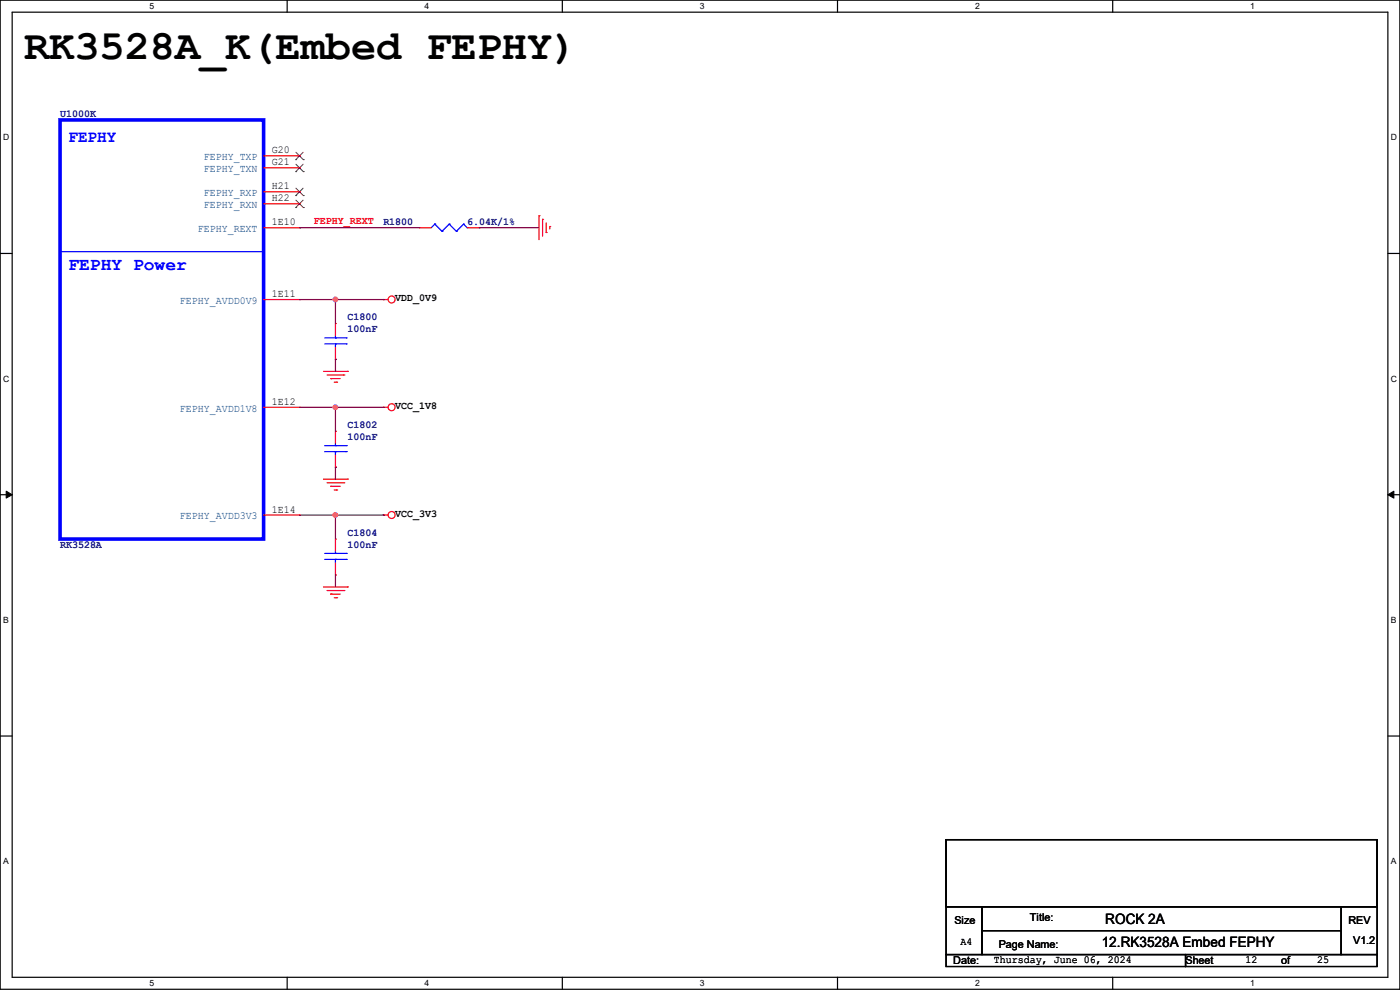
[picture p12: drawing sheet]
<svg xmlns="http://www.w3.org/2000/svg" width="297mm" height="210mm" viewBox="0 0 297 210" stroke-linecap="round" stroke-linejoin="round" font-family="sans-serif">
<g fill="none" stroke="#000" stroke-width=".25">
<path d="M0 0h297v209.8h-297zM2.6 2.6h291.8v204.7h-291.8zM60.9 0v2.6M119.3 0v2.6M177.7 0v2.6M236.1 0v2.6M0 53.8h2.6M294.4 53.8h2.6M0 104.9h2.6M294.4 104.9h2.6M0 156.1h2.6M294.4 156.1h2.6"/>
<path d="M200.7 178.1h91.4v14.2h-91.4zM200.7 192.3h7.6v10.2h-7.6zM208.3 192.3h76.2v5.1h-76.2zM208.3 197.4h76.2v5.1h-76.2zM284.5 192.3h7.6v10.2h-7.6zM60.9 207.3v2.5M119.3 207.3v2.5M177.7 207.3v2.5M200.7 202.5h50.8v2.5h-50.8zM236.1 207.3v2.5M251.5 202.5h40.6v2.5h-40.6z"/>
</g>
<path d="M1.3 104.2l1.3 .7-1.3 .8zM294.4 104.9l1.3-.7v1.5z" fill="#000"/>
<path d="M1.3 104.2l1.3 .7-1.3 .8zM294.4 104.9l1.3-.7v1.5z" fill="none" stroke="#000" stroke-width=".21"/>
<g fill="none" stroke="#f00" stroke-width=".25">
<path d="M55.9 35.6h7.6M55.9 33.1h7.6M63.5 35.6h.1M63.5 33.1h.1M55.9 48.3h7.6M55.9 43.2h7.6M55.9 40.7h7.6M63.5 43.2h.1M63.5 40.7h.1M63.5 48.3h.1M88.9 48.3h.1M88.9 48.3h2.6"/>
<path d="M99.1 48.3h2.5M101.6 48.3h.1M114.3 45.8h.1M114.3 45.8v5M115.1 46.5h.1M115.1 46.5v3.6M115.9 49.3h.1M115.9 47.3v2M116.6 48h.1M116.6 48v.6M55.9 63.5h7.6M63.5 63.5h.1"/>
<path d="M68.6 78.8h5.1M69.4 79.5h3.5M71.2 68.6h.1M71.2 76.2h.1M71.2 68.6v2.6M71.2 73.7v2.5M72.9 79.5h.1M73.7 78.8h.1M81.3 63.5h.1M81.3 63.5h1M55.9 86.4h7.6M63.5 86.4h.1"/>
<path d="M70.1 80.3h.1M70.1 80.3h2.1M70.9 81.1h.5M71.2 91.5h.1M71.2 99.1h.1M71.2 91.5v2.5M71.2 96.6v2.5M71.4 81.1h.1M81.3 86.4h.1M81.3 86.4h1M55.9 109.3h7.6M63.5 109.3h.1"/>
<path d="M68.6 101.6h5.1M69.4 102.4h3.5M70.1 103.2h.1M70.1 103.2h2.1M70.9 103.9h.5M71.2 114.3h.1M71.2 114.3v2.6M71.2 119.4v2.6M71.4 103.9h.1M72.9 102.4h.1M73.7 101.6h.1M81.3 109.3h.1"/>
<path d="M81.3 109.3h1M68.6 124.5h5.1M69.4 125.3h3.5M70.1 126h.1M70.1 126h2.1M70.9 126.8h.5M71.2 122h.1M71.4 126.8h.1M72.9 125.3h.1M73.7 124.5h.1"/>
<circle cx="83.1" cy="63.5" r=".74"/>
<circle cx="83.1" cy="86.4" r=".74"/>
<circle cx="83.1" cy="109.2" r=".74"/>
</g>
<g fill="none" stroke="#00f" stroke-width=".25">
<path d="M12.7 53.4h43.2M55.9 53.4h.1M92.2 47.5h.1M92.2 47.5l-.7 .8M92.2 47.5l1.6 1.6M93.8 49.1h.1M95.3 47.5h.1M95.3 47.5l-1.5 1.6M95.3 47.5l1.5 1.6M96.8 49.1h.1M98.3 47.5h.1M98.3 47.5l-1.5 1.6"/>
<path d="M98.3 47.5l.8 .8M99.1 48.3h.1M68.9 72.9h4.5M68.9 71.7h4.5M71.2 71.7h.1M71.2 72.9h.1M71.2 71.2v.5M71.2 72.9v.8M73.4 72.9h.1M73.4 71.7h.1M68.9 95.8h4.5M68.9 94.5h4.5"/>
<path d="M71.2 94.5h.1M71.2 95.8h.1M71.2 94v.5M71.2 95.8v.8M73.4 95.8h.1M73.4 94.5h.1M68.9 118.7h4.5M68.9 117.4h4.5M71.2 117.4h.1M71.2 118.7h.1M71.2 116.9v.5M71.2 118.7v.7"/>
<path d="M73.4 118.7h.1M73.4 117.4h.1"/>
</g>
<path d="M12.7 25.4h43.2v88.9h-43.2z" fill="none" stroke="#00f" stroke-width=".76"/>
<g fill="none" stroke="#7f3f00" stroke-width=".21">
<path d="M62.7 36.4h.1M62.7 33.9h.1M62.8 39.9l1.5 1.6M62.8 34.8l1.5 1.6M62.8 32.3l1.5 1.6M64.3 39.9l-1.6 1.6M64.3 34.8l-1.6 1.6M64.3 32.3l-1.6 1.6M64.3 36.4h.1M64.3 33.9h.1M62.7 44h.1M62.7 41.5h.1"/>
<path d="M62.8 42.5l1.5 1.5M64.3 42.5l-1.6 1.5M64.3 44h.1M64.3 41.5h.1"/>
</g>
<g fill="none" stroke="#7f003f" stroke-width=".25">
<path d="M63.5 48.3h.1M63.5 48.3h25.4M101.6 48.3h.1M101.6 48.3h12.7M63.5 63.5h17.8M71.2 63.5h.1M71.2 76.2h.1M71.2 63.5v5.1M71.2 76.2v2.6M81.3 63.5h.1M63.5 86.4h7.7M71.2 86.4h.1"/>
<path d="M63.5 109.3h7.7M71.2 109.3h.1"/>
</g>
<circle cx="71.1" cy="63.5" r=".49" fill="#f0f"/>
<circle cx="71.1" cy="63.5" r=".49" fill="none" stroke="#f0f" stroke-width=".25"/>
<path d="M71.2 86.4h.1M71.2 99.1h.1M71.2 86.4v5.1M71.2 99.1v2.5M71.2 86.4h10.1M81.3 86.4h.1" fill="none" stroke="#7f003f" stroke-width=".25"/>
<circle cx="71.1" cy="86.4" r=".49" fill="#f0f"/>
<circle cx="71.1" cy="86.4" r=".49" fill="none" stroke="#f0f" stroke-width=".25"/>
<path d="M71.2 109.3h.1M71.2 109.3v5M71.2 109.3h10.1M81.3 109.3h.1M71.2 122h.1M71.2 122v2.5" fill="none" stroke="#7f003f" stroke-width=".25"/>
<circle cx="71.1" cy="109.2" r=".49" fill="#f0f"/>
<circle cx="71.1" cy="109.2" r=".49" fill="none" stroke="#f0f" stroke-width=".25"/>
<circle cx="71.1" cy="63.5" r=".49" fill="#f0f"/>
<circle cx="71.1" cy="63.5" r=".49" fill="none" stroke="#f0f" stroke-width=".25"/>
<circle cx="71.1" cy="86.4" r=".49" fill="#f0f"/>
<circle cx="71.1" cy="86.4" r=".49" fill="none" stroke="#f0f" stroke-width=".25"/>
<circle cx="71.1" cy="109.2" r=".49" fill="#f0f"/>
<circle cx="71.1" cy="109.2" r=".49" fill="none" stroke="#f0f" stroke-width=".25"/>
<text font-size="8.9" x="5.1" y="12.5">RK3528A_K(Embed FEPHY)</text>
<text font-size="3.8" fill="#00f" x="14.5" y="57.4">FEPHY Power</text>
<text font-size="3.6" fill="#00f" x="14.5" y="30.1">FEPHY</text>
<g font-size="3">
<text x="234.5" y="196.1">ROCK 2A</text>
<text x="233.7" y="200.9">12.RK3528A Embed FEPHY</text>
</g>
<g font-size="2.3" fill="#00007f">
<text x="12.7" y="24.8">U1000K</text>
<text x="81.3" y="47.6">R1800</text>
<text x="99.1" y="47.6">6.04K/1%</text>
<text x="73.7" y="67.9">C1800</text>
<text x="73.7" y="70.5">100nF</text>
<text x="73.7" y="90.8">C1802</text>
<text x="73.7" y="93.3">100nF</text>
<text x="73.7" y="113.7">C1804</text>
<text x="12.7" y="116.2">RK3528A</text>
<text x="73.7" y="116.2">100nF</text>
</g>
<g font-size="2.3" fill="#003f7f">
<text x="43.2" y="34">FEPHY_TXP</text>
<text x="43.2" y="41.6">FEPHY_RXP</text>
<text x="43.2" y="36.5">FEPHY_TXN</text>
<text x="43.2" y="44.2">FEPHY_RXN</text>
<text x="42" y="49.2">FEPHY_REXT</text>
<text x="38.1" y="64.5">FEPHY_AVDD0V9</text>
<text x="38.1" y="87.3">FEPHY_AVDD1V8</text>
<text x="38.1" y="110.2">FEPHY_AVDD3V3</text>
</g>
<g font-size="2.3">
<text x="57.7" y="35.1">G21</text>
<text x="57.7" y="32.5">G20</text>
<text x="57.7" y="40.1">H21</text>
<text x="57.7" y="42.7">H22</text>
<text x="57.7" y="47.8">1E10</text>
<text x="57.7" y="63">1E11</text>
<text x="83.9" y="63.9">VDD_0V9</text>
<text x="57.7" y="85.9">1E12</text>
<text x="83.9" y="86.7">VCC_1V8</text>
<text x="57.7" y="108.7">1E14</text>
<text x="83.9" y="109.6">VCC_3V3</text>
<text x="202.5" y="195.9">Size</text>
<text x="218.5" y="195.4">Title:</text>
<text x="286" y="195.9">REV</text>
<text x="203.8" y="200.5">A4</text>
<text x="211.9" y="201">Page Name:</text>
<text x="287.1" y="200.2">V1.2</text>
<text x="202.2" y="204.6">Date:</text>
<text x="210.9" y="204.3">Thursday, June 06, 2024</text>
<text x="251.5" y="204.6">Sheet</text>
<text x="264.2" y="204.3">12</text>
<text x="271.8" y="204.6">of</text>
<text x="279.4" y="204.3">25</text>
</g>
<text font-size="2.3" fill="#f00" x="66.6" y="47.6">FEPHY_REXT</text>
<g font-size="1.8">
<text x="31.7" y="1.9">5</text>
<text x="90.1" y="1.9">4</text>
<text x="148.5" y="1.9">3</text>
<text x="206.8" y="1.9">2</text>
<text x="265.2" y="1.9">1</text>
<text x=".7" y="29.8">D</text>
<text x="295.1" y="29.8">D</text>
<text x=".7" y="80.9">C</text>
<text x="295.1" y="80.9">C</text>
<text x=".7" y="132.1">B</text>
<text x="295.1" y="132.1">B</text>
<text x=".7" y="183.3">A</text>
<text x="295.1" y="183.3">A</text>
<text x="31.7" y="209.2">5</text>
<text x="90.1" y="209.2">4</text>
<text x="148.5" y="209.2">3</text>
<text x="206.8" y="209.2">2</text>
<text x="265.2" y="209.2">1</text>
</g>
</svg>
